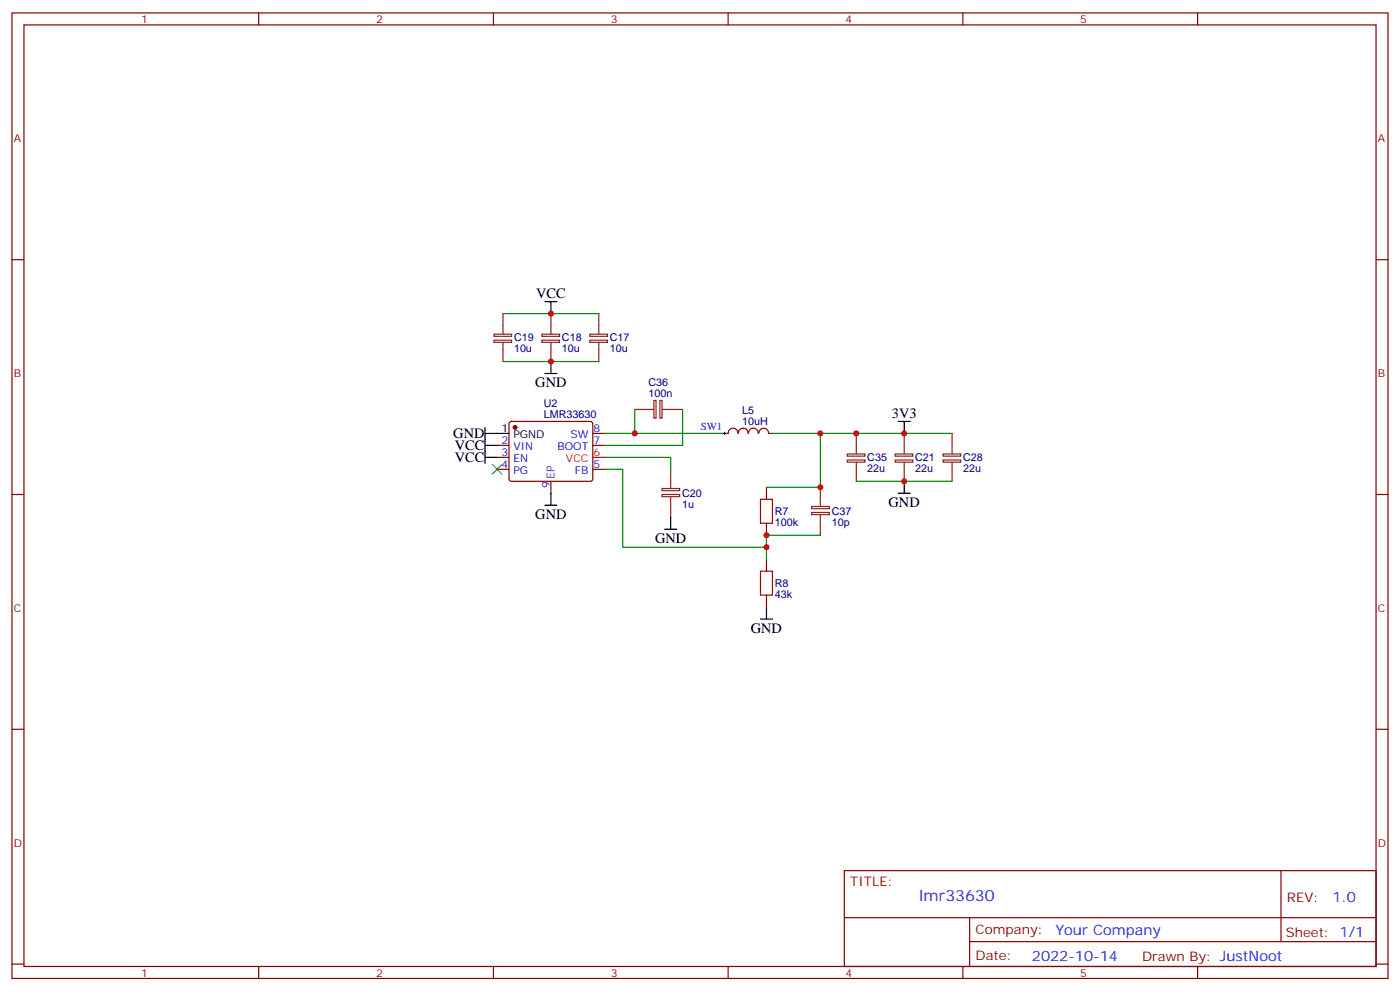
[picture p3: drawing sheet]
<svg xmlns="http://www.w3.org/2000/svg" width="412mm" height="292mm" viewBox="0 0 412 292" stroke-linecap="round" stroke-linejoin="round" font-family="sans-serif">
<g fill="none" stroke="#870000" stroke-width=".35">
<path d="M3.5 3.8h405.4v284.3h-405.4zM7.1 7.3h398.2v277.3h-398.2zM76.2 3.8v3.5M145.3 3.8v3.5M214.5 3.8v3.5M283.6 3.8v3.5M352.8 3.8v3.5M3.5 76.5h3.6M405.3 76.5h3.6M146.4 131.2h3.5M146.4 134.7h3.5M146.4 138.2h3.5"/>
<path d="M150.2 124.3l.4-.2h23.3l.5 .2 .2 .5v16.5l-.7 .4h-23.5l-.5-.7v-16.2zM174.6 131.2h3.6M174.6 138.2h3.6M174.6 127.6h3.6M217.3 127.6a1.41 1.41 0 0 0-1.4-1.5 1.41 1.41 0 0 0-1.4 1.5h-1.1M217.5 127.6a1.41 1.41 0 0 1 1.4-1.5 1.41 1.41 0 0 1 1.4 1.5M220.5 127.6a1.41 1.41 0 0 1 1.4-1.5 1.41 1.41 0 0 1 1.4 1.5M223.6 127.6a1.41 1.41 0 0 1 1.4-1.5 1.41 1.41 0 0 1 1.4 1.5M226.5 127.6h1M3.5 145.6h3.6M162.3 141.7v3.6M225.8 143.5v3.5"/>
<path d="M225.8 154.1v3.5M405.3 145.6h3.6M225.8 164.7v3.5M225.8 175.3v3.5M3.5 214.8h3.6M405.3 214.8h3.6M248.7 256.4h156.6v28.2h-156.6zM377.3 256.4v20.9M248.7 270.2h156.5M285.6 277.3h119.6M285.6 270.2v14.2M3.5 283.9h3.6"/>
<path d="M76.2 284.6v3.5M145.3 284.6v3.5M214.5 284.6v3.5M283.6 284.6v3.5M352.8 284.6v3.5M405.3 283.9h3.6"/>
</g>
<g fill="none" stroke="#000" stroke-width=".35">
<path d="M160.5 88.8h3.5M162.3 88.8v3.6M160.5 110h3.5M162.3 106.5v3.5M142.9 127.6h7M142.9 131.2h3.5M142.9 125.9v10.6M142.9 134.7h3.5M264.6 124.1h3.5M266.3 124.1v3.5M160.5 148.8h3.5M162.3 145.3v3.5"/>
<path d="M195.8 155.9h3.5M197.6 152.3v3.6M264.6 145.3h3.5M266.3 141.7v3.6M225.8 178.8v3.5M224 182.3h3.5"/>
</g>
<circle cx="151.7" cy="125.9" r=".53" fill="#870000" stroke="#870000" stroke-width=".35"/>
<path d="M174.6 134.7h3.6" fill="none" stroke="#f00" stroke-width=".35"/>
<g fill="none" stroke="#8c2424" stroke-width=".35">
<path d="M145.5 98.4h5.2v.7h-5.2zM148.2 92.4v6M159.6 98.4h5.2v.7h-5.2zM162.3 92.4v6M173.7 98.4h5.2v.7h-5.2zM176.4 92.4v6M145.5 100.2h5.2v.6h-5.2zM148.2 100.8v5.7M159.6 100.2h5.2v.6h-5.2zM162.3 100.8v5.7M173.7 100.2h5.2v.6h-5.2zM176.4 100.8v5.7"/>
<path d="M192.6 117.9h.7v5.2h-.7zM194.4 117.9h.6v5.2h-.6zM187 120.6h5.6M195.1 120.6h6M197.6 138.2v5.7M249.6 133.7h5.2v.6h-5.2zM249.6 135.5h5.2v.6h-5.2zM252.2 127.6v6M252.2 136.1v5.6M263.7 133.7h5.2v.6h-5.2zM263.7 135.5h5.2v.6h-5.2zM266.3 127.6v6"/>
<path d="M266.3 136.1v5.6M277.8 133.7h5.2v.6h-5.2zM277.8 135.5h5.2v.6h-5.2zM280.5 127.6v6M280.5 136.1v5.6M195 145.6h5.2v.7h-5.2zM195 143.9h5.2v.6h-5.2zM197.6 146.3v6M239.1 150.9h5.2v.7h-5.2zM239.1 149.2h5.2v.6h-5.2zM241.7 143.5v5.7M241.7 151.6v6"/>
</g>
<path d="M148.2 92.4h28.2M148.2 106.5h28.2M178.2 134.7h19.4v3.5M178.2 138.2h5.2v22.9h42.4v3.6M178.2 127.6h35.2M187 120.6v7M201.1 120.6v10.6h-22.9M227.5 127.6h53M241.7 127.6v15.9h-15.9M241.7 157.6h-15.9v3.5M252.2 141.7h28.3" fill="none" stroke="#008700" stroke-width=".35"/>
<path d="M224 147h3.5v7.1h-3.5zM224 168.2h3.5v7.1h-3.5z" fill="none" stroke="#a10000" stroke-width=".35"/>
<path d="M213.1 127.6h.7M213.4 127.3v.7" fill="none" stroke="#000" stroke-width=".29"/>
<path d="M145 136.8l2.8 2.8M147.8 136.8l-2.8 2.8" fill="none" stroke="#3c3" stroke-width=".35"/>
<g fill="#c00">
<circle cx="162.3" cy="106.5" r=".88"/>
<circle cx="187" cy="127.6" r=".88"/>
<circle cx="225.8" cy="161.1" r=".88"/>
<circle cx="225.8" cy="157.6" r=".88"/>
<circle cx="241.7" cy="127.6" r=".88"/>
<circle cx="241.7" cy="143.5" r=".88"/>
<circle cx="252.2" cy="127.6" r=".88"/>
<circle cx="266.3" cy="127.6" r=".88"/>
<circle cx="266.3" cy="141.7" r=".88"/>
<circle cx="162.3" cy="92.4" r=".88"/>
</g>
<text font-size="4.6" fill="#00f" x="270.8" y="265.4">lmr33630</text>
<g font-size="4.2">
<text x="157.9" y="87.7">VCC</text>
<text x="157.7" y="114">GND</text>
<text x="262.7" y="123">3V3</text>
<text x="133.5" y="129">GND</text>
<text x="134" y="132.5">VCC</text>
<text x="134" y="136.1">VCC</text>
<text x="261.8" y="149.3">GND</text>
<text x="157.7" y="152.8">GND</text>
<text x="193" y="159.9">GND</text>
<text x="221.2" y="186.4">GND</text>
</g>
<g font-size="4.2" fill="#00f">
<text x="392.5" y="265.7">1.0</text>
<text x="310.9" y="275.2">Your Company</text>
<text x="304" y="283">2022-10-14</text>
</g>
<g font-size="3.9" fill="#800">
<text x="250.5" y="261">TITLE:</text>
<text x="379.1" y="265.7">REV:</text>
<text x="287.4" y="275.2">Company:</text>
<text x="378.7" y="275.8">Sheet: 1/1</text>
<text x="287.4" y="282.9">Date:</text>
<text x="336.4" y="282.9">Drawn By: JustNoot</text>
</g>
<g font-size="3.2" fill="#800">
<text x="41.6" y="6.8">1</text>
<text x="110.8" y="6.8">2</text>
<text x="179.9" y="6.8">3</text>
<text x="249.1" y="6.8">4</text>
<text x="318.2" y="6.8">5</text>
<text x="4.1" y="41.9">A</text>
<text x="405.9" y="41.9">A</text>
<text x="4.1" y="111.1">B</text>
<text x="405.9" y="111.1">B</text>
<text x="4.1" y="180.2">C</text>
<text x="405.9" y="180.2">C</text>
<text x="4.1" y="249.3">D</text>
<text x="405.9" y="249.3">D</text>
<text x="41.6" y="287.6">1</text>
<text x="110.8" y="287.6">2</text>
<text x="179.9" y="287.6">3</text>
<text x="249.1" y="287.6">4</text>
<text x="318.2" y="287.6">5</text>
</g>
<g font-size="3.2" fill="#000080">
<text x="151.4" y="100.6">C19</text>
<text x="165.5" y="100.6">C18</text>
<text x="179.6" y="100.6">C17</text>
<text x="151.4" y="103.7">10u</text>
<text x="165.5" y="103.7">10u</text>
<text x="179.6" y="103.7">10u</text>
<text x="191" y="113.7">C36</text>
<text x="160.2" y="119.8">U2</text>
<text x="191" y="116.9">100n</text>
<text x="160.2" y="123">LMR33630</text>
<text x="218.7" y="125">10uH</text>
<text x="218.7" y="121.9">L5</text>
<text x="255.5" y="135.8">C35</text>
<text x="269.6" y="135.8">C21</text>
<text x="283.7" y="135.8">C28</text>
<text x="255.5" y="139">22u</text>
<text x="269.6" y="139">22u</text>
<text x="283.7" y="139">22u</text>
<text x="200.9" y="149.6">1u</text>
<text x="200.9" y="146.4">C20</text>
<text x="228.2" y="154.9">100k</text>
<text x="228.2" y="151.7">R7</text>
<text x="245" y="154.9">10p</text>
<text x="245" y="151.7">C37</text>
<text x="228.2" y="172.9">R8</text>
<text x="228.2" y="176.1">43k</text>
</g>
<g font-size="3.2">
<text x="147.7" y="127.3">1</text>
<text x="151.2" y="129">PGND</text>
</g>
<g font-size="3.2" fill="#00f">
<text x="147.7" y="130.8">2</text>
<text x="168" y="129">SW</text>
<text x="174.8" y="130.8">7</text>
<text x="174.8" y="127.3">8</text>
<text x="206.4" y="126.8">SW1</text>
<text x="147.7" y="134.3">3</text>
<text x="147.7" y="137.9">4</text>
<text x="151.2" y="132.6">VIN</text>
<text x="151.2" y="136.1">EN</text>
<text x="164.2" y="132.6">BOOT</text>
<text x="174.8" y="137.9">5</text>
<text x="151.2" y="139.6">PG</text>
<text x="161.9" y="143.8" transform="rotate(-90 161.9 143.8)">9</text>
<text x="163.3" y="141" transform="rotate(-90 163.3 141)">EP</text>
<text x="169.3" y="139.6">FB</text>
</g>
<g font-size="3.2" fill="#f00">
<text x="166.7" y="136.1">VCC</text>
<text x="174.8" y="134.3">6</text>
</g>
</svg>
